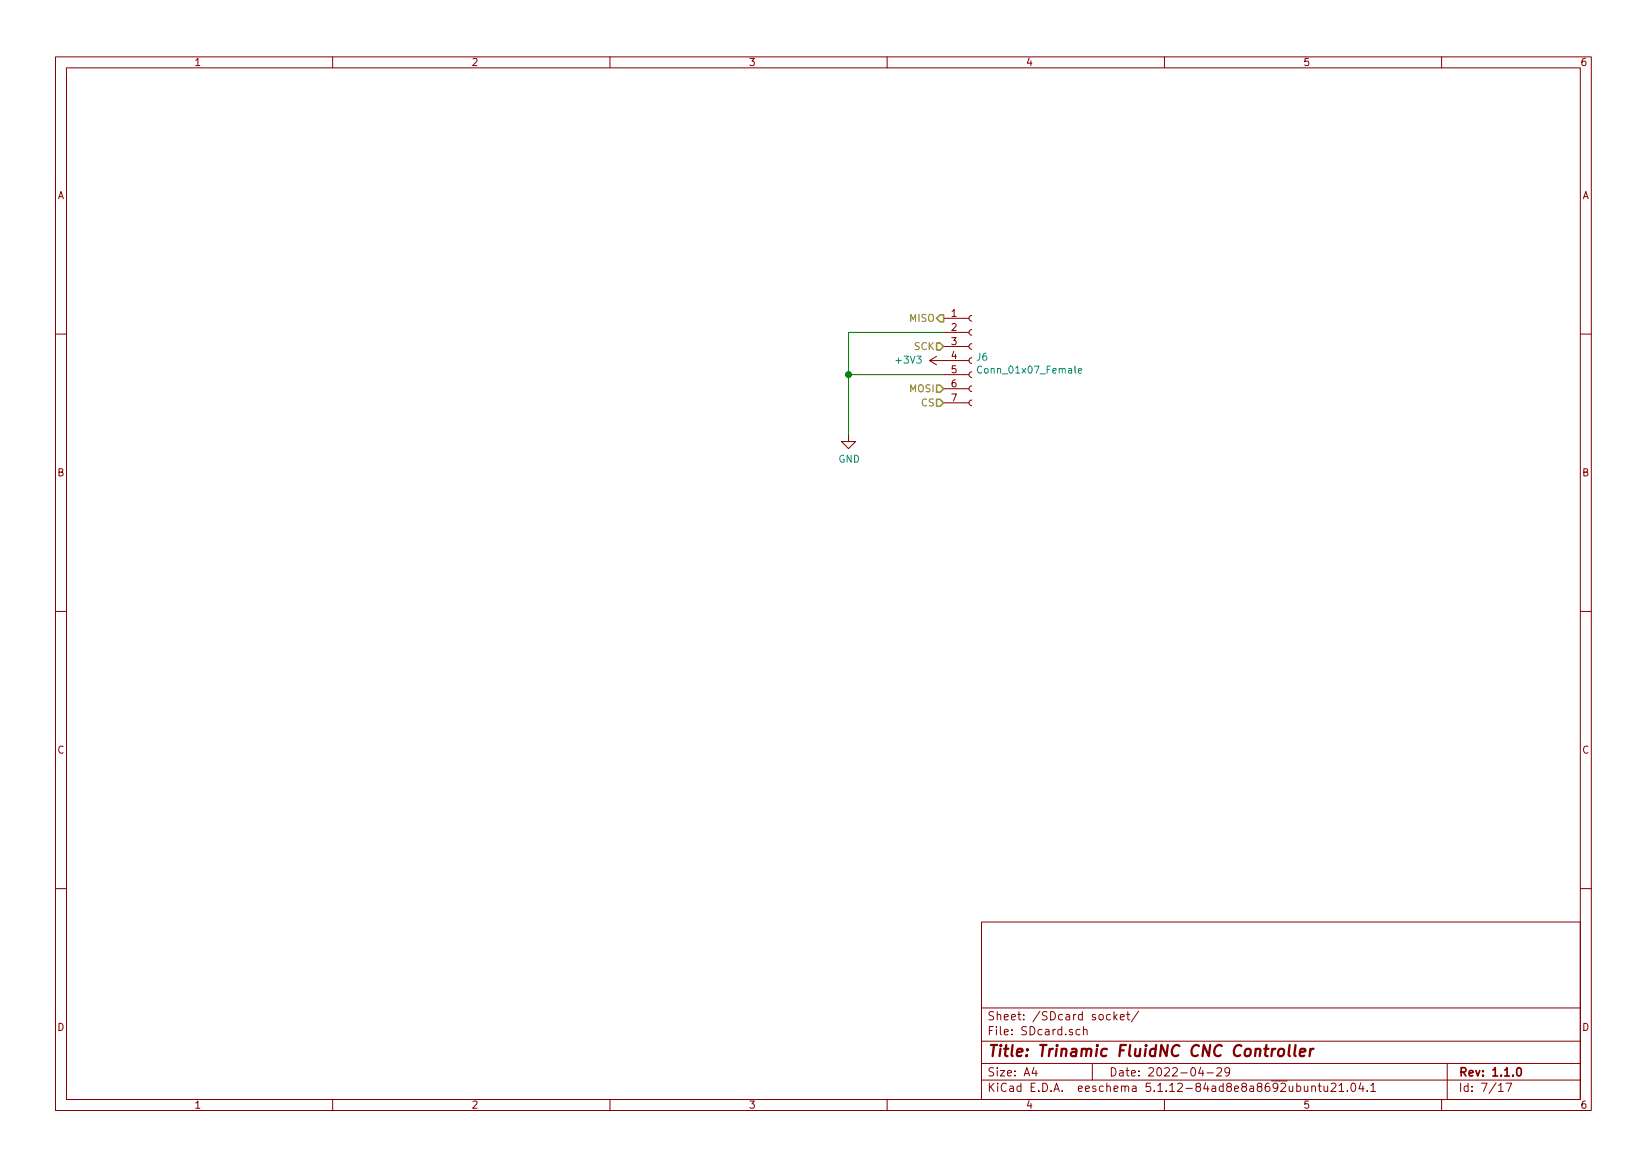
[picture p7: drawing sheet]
EESchema Schematic File Version 4
EELAYER 30 0
EELAYER END
$Descr A4 11693 8268
encoding utf-8
Sheet 7 17
Title "Trinamic FluidNC CNC Controller"
Date "2022-04-29"
Rev "1.1.0"
Comp ""
Comment1 ""
Comment2 ""
Comment3 ""
Comment4 ""
$EndDescr
Text HLabel 6700 2250 0    50   Output ~ 0
MISO
Text HLabel 6700 2750 0    50   Input ~ 0
MOSI
Text HLabel 6700 2450 0    50   Input ~ 0
SCK
Text HLabel 6700 2850 0    50   Input ~ 0
CS
$Comp
L industrial:+3V3 #PWR0199
U 1 1
P 6700 2550
F 0 "#PWR0199" H 6700 2400 50  0001 C CNN
F 1 "+3V3" V 6700 2800 50  0000 C CNN
F 2 "" H 6700 2550 50  0001 C CNN
F 3 "" H 6700 2550 50  0001 C CNN
	1    6700 2550
	0    -1   -1   0   
$EndComp
$Comp
L power:GND-power #PWR0200
U 1 1
P 6025 3075
AR Path="/61CA91B5" Ref="#PWR0200"  Part="1" 
AR Path="/61CA8BC6/61CA91B5" Ref="#PWR0200"  Part="1" 
F 0 "#PWR0200" H 6025 2825 50  0001 C CNN
F 1 "GND" H 6030 2902 50  0000 C CNN
F 2 "" H 6025 3075 50  0001 C CNN
F 3 "" H 6025 3075 50  0001 C CNN
	1    6025 3075
	1    0    0    -1  
$EndComp
$Comp
L Connector:Conn_01x07_Female J6
U 1 1
P 6900 2550
F 0 "J6" H 6928 2576 50  0000 L CNN
F 1 "Conn_01x07_Female" H 6928 2485 50  0000 L CNN
F 2 "Connector_PinHeader_2.54mm:PinHeader_1x07_P2.54mm_Horizontal" H 6900 2550 50  0001 C CNN
F 3 "~" H 6900 2550 50  0001 C CNN
F 4 "DNP016" H 6900 2550 50  0001 C CNN "jlcpcb"
	1    6900 2550
	1    0    0    -1  
$EndComp
Wire Wire Line
	6700 2350 6025 2350
Wire Wire Line
	6025 2350 6025 2650
Wire Wire Line
	6700 2650 6025 2650
Connection ~ 6025 2650
Wire Wire Line
	6025 2650 6025 3075
$EndSCHEMATC
